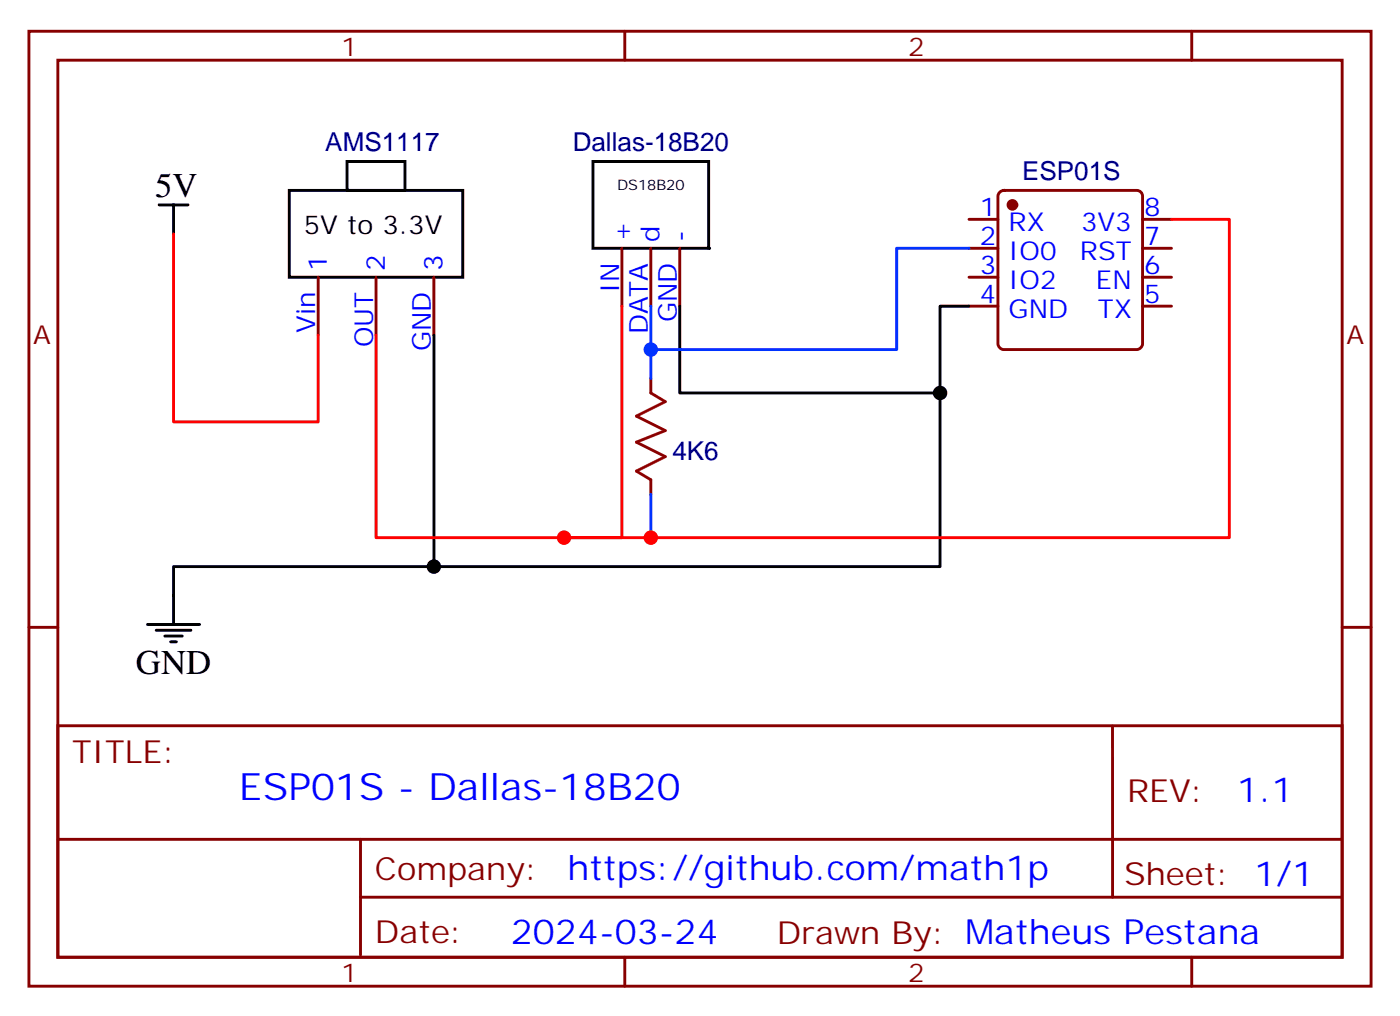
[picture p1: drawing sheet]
<svg xmlns="http://www.w3.org/2000/svg" width="171mm" height="124mm" viewBox="0 0 171 124" stroke-linecap="round" stroke-linejoin="round" font-family="sans-serif">
<g fill="none" stroke="#870000" stroke-width=".35">
<path d="M3.5 3.8h163.7v116.4h-163.7zM7.1 7.3h156.6v109.4h-156.6zM76.2 3.8v3.5M145.3 3.8v3.5M38.8 33.8v7.1M45.9 33.8v7.1M52.9 33.8v7.1M75.8 30.3v7M79.4 30.3v7M82.9 30.3v7M118.2 26.7h3.5M118.2 30.3h3.5"/>
<path d="M118.2 33.8h3.5M118.2 37.3h3.5M121.9 23.4l.5-.2h16.2a.71 .71 0 0 1 .7 .7v18a.76 .76 0 0 1-.7 .7h-16.2a.76 .76 0 0 1-.7-.7v-18zM139.3 26.7h3.6M139.3 30.3h3.6M139.3 33.8h3.6M139.3 37.3h3.6M79.4 46.1v1.8M79.4 58.5v1.8M3.5 76.5h3.6M163.7 76.5h3.5M7.1 88.5h156.6v28.2h-156.6z"/>
<path d="M135.7 88.5v20.9M7.1 102.3h156.5M44 109.4h119.6M44 102.3v14.1M76.2 116.7v3.5M145.3 116.7v3.5"/>
</g>
<circle cx="123.5" cy="25" r=".53" fill="#870000" stroke="#870000" stroke-width=".35"/>
<path d="M42.3 19.7h7.1v3.5h-7.1zM72.3 19.7h14.1v10.6h-14.1zM19.4 25h3.5M21.2 25v3.5M35.3 23.2h21.1v10.6h-21.1zM82.9 37.3v10.6h31.8M118.2 37.3h-3.5v31.8h-93.5v7M52.9 40.9v28.2M18 76.1h6.3M19 76.8h4.3M20.1 77.5h2.1M20.8 78.2h.7" fill="none" stroke="#000" stroke-width=".35"/>
<circle cx="86.4" cy="30.3" r=".18" fill="#000"/>
<path d="M21.2 28.5v22.9h17.6v-10.5M75.8 37.3v28.2h-29.9v-24.6M142.9 26.7h7v38.8h-81.1" fill="none" stroke="#f00" stroke-width=".35"/>
<path d="M118.2 30.3h-8.8v12.3h-30v-5.3M79.4 42.6v3.5M79.4 60.3v5.2" fill="none" stroke="#03f" stroke-width=".35"/>
<path d="M79.4 47.9l1.7 1.1-3.5 1.7 3.5 1.8-3.5 1.4 3.5 1.8-3.5 1.7 1.8 1.1" fill="none" stroke="#a10000" stroke-width=".35"/>
<circle cx="68.8" cy="65.5" r=".88" fill="#f00"/>
<g fill="#000">
<circle cx="114.7" cy="47.9" r=".88"/>
<circle cx="52.9" cy="69.1" r=".88"/>
</g>
<circle cx="79.4" cy="42.6" r=".88" fill="#03f"/>
<circle cx="79.4" cy="65.5" r=".88" fill="#f00"/>
<text font-size="4.6" fill="#00f" x="29.1" y="97.5">ESP01S - Dallas-18B20</text>
<g font-size="4.2">
<text x="18.9" y="24">5V</text>
<text x="16.6" y="82.2">GND</text>
</g>
<g font-size="4.2" fill="#00f">
<text x="150.9" y="97.7">1.1</text>
<text x="69.2" y="107.3">https://github.com/math1p</text>
<text x="62.3" y="115.1">2024-03-24</text>
</g>
<g font-size="3.9" fill="#800">
<text x="8.8" y="93.1">TITLE:</text>
<text x="137.4" y="97.7">REV:</text>
<text x="45.7" y="107.3">Company:</text>
<text x="137.1" y="107.9">Sheet: 1/1</text>
<text x="45.7" y="114.9">Date:</text>
<text x="94.8" y="115">Drawn By: Matheus Pestana</text>
</g>
<g font-size="3.2" fill="#800">
<text x="41.6" y="6.8">1</text>
<text x="110.8" y="6.8">2</text>
<text x="4.1" y="41.9">A</text>
<text x="164.2" y="41.9">A</text>
<text x="41.6" y="119.7">1</text>
<text x="110.8" y="119.7">2</text>
</g>
<g font-size="3.2" fill="#000080">
<text x="39.7" y="18.4">AMS1117</text>
<text x="69.8" y="18.4">Dallas-18B20</text>
<text x="124.7" y="21.9">ESP01S</text>
<text x="82" y="56.1">4K6</text>
</g>
<text font-size="3.2" x="37" y="28.5">5V to 3.3V</text>
<g font-size="3.2" fill="#00f">
<text x="76.9" y="29.6" transform="rotate(-90 76.9 29.6)">+</text>
<text x="80.4" y="29.6" transform="rotate(-90 80.4 29.6)">d</text>
<text x="84" y="29.6" transform="rotate(-90 84 29.6)">-</text>
<text x="119.5" y="26.4">1</text>
<text x="119.5" y="29.9">2</text>
<text x="123" y="28.2">RX</text>
<text x="131.8" y="28.2">3V3</text>
<text x="139.5" y="29.9">7</text>
<text x="139.5" y="26.4">8</text>
<text x="39.9" y="33.1" transform="rotate(-90 39.9 33.1)">1</text>
<text x="46.9" y="33.1" transform="rotate(-90 46.9 33.1)">2</text>
<text x="54" y="33.1" transform="rotate(-90 54 33.1)">3</text>
<text x="75.5" y="35.7" transform="rotate(-90 75.5 35.7)">IN</text>
<text x="119.5" y="33.4">3</text>
<text x="123" y="31.7">IO0</text>
<text x="123" y="35.2">IO2</text>
<text x="131.7" y="31.7">RST</text>
<text x="133.7" y="35.2">EN</text>
<text x="139.5" y="33.4">6</text>
<text x="38.5" y="40.6" transform="rotate(-90 38.5 40.6)">Vin</text>
<text x="79" y="40.8" transform="rotate(-90 79 40.8)">DATA</text>
<text x="82.5" y="39.3" transform="rotate(-90 82.5 39.3)">GND</text>
<text x="119.5" y="37">4</text>
<text x="123" y="38.7">GND</text>
<text x="133.9" y="38.7">TX</text>
<text x="139.5" y="37">5</text>
<text x="45.5" y="42.3" transform="rotate(-90 45.5 42.3)">OUT</text>
<text x="52.6" y="42.8" transform="rotate(-90 52.6 42.8)">GND</text>
</g>
<text font-size="1.8" x="75.3" y="23.2">DS18B20</text>
</svg>
